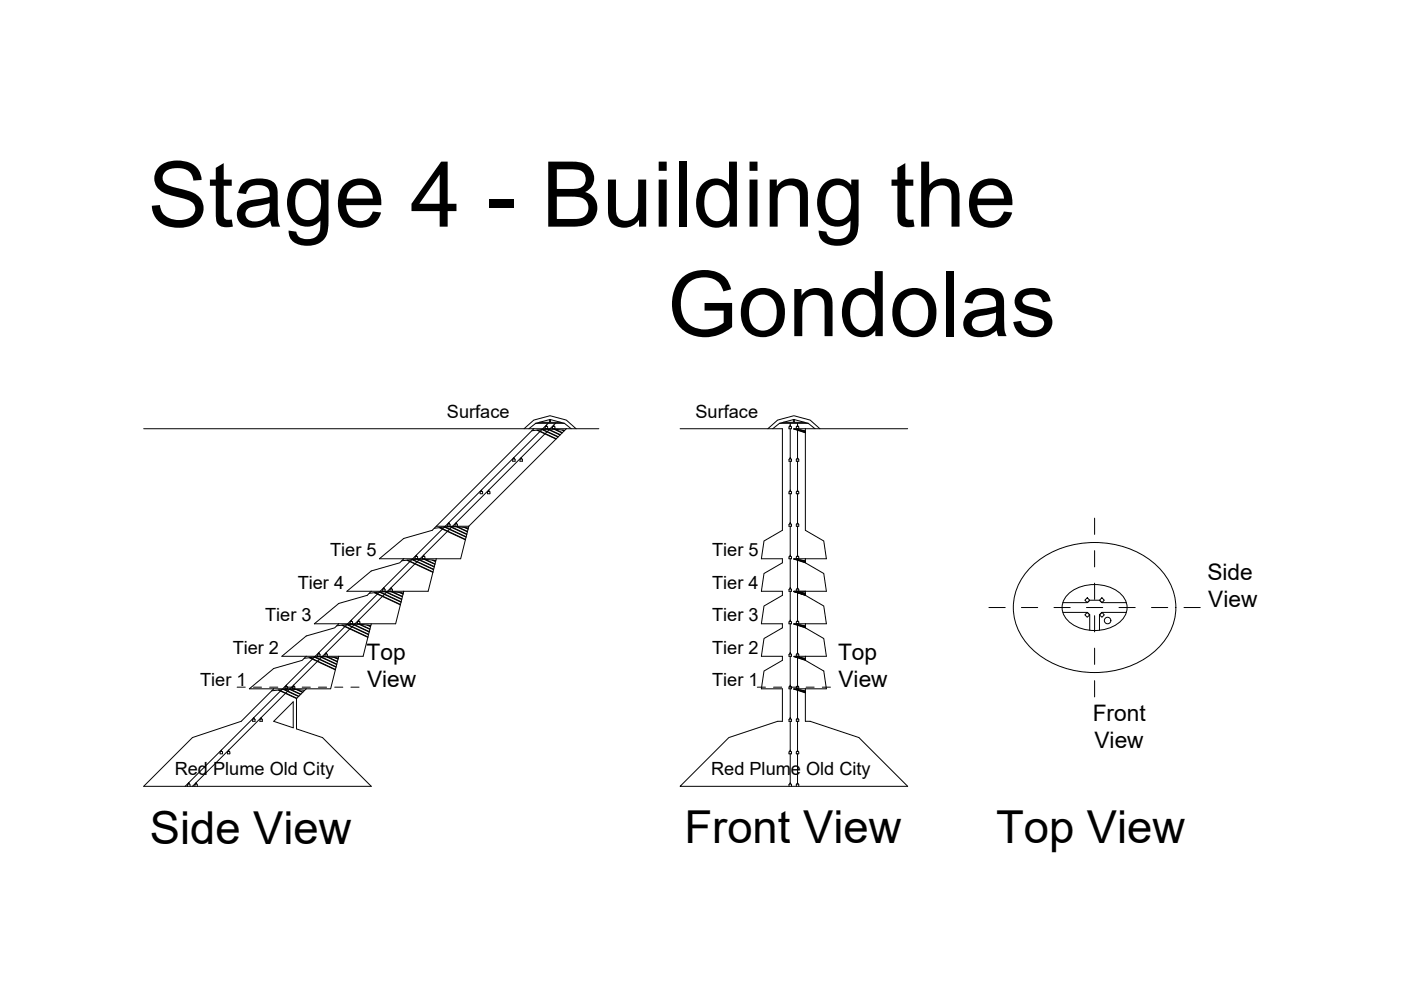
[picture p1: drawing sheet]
<svg xmlns="http://www.w3.org/2000/svg" width="297mm" height="210mm" viewBox="0 0 297 210" stroke-linecap="round" stroke-linejoin="round" font-family="sans-serif">
<!-- layer: Excavation -->
<g fill="none" stroke="#000" stroke-width=".21">
<path d="M113.2 90.9l-21.6 21.5-6 1.8-5.2 4.3h5.2l-.9 .8-6 1.8-5.2 4.3h5.2l-.8 .8-6.1 1.7-5.1 4.4h5.1l-.8 .8-6.1 1.7-5.1 4.3h5.1l-.8 .9-6.1 1.7-5.1 4.3h5.1l-6.9 6.9M120.1 90.9l-20.7 20.7-1.7 6.9h-5.2l-1.7 6.9h-5.2l-1.7 6.9h-5.2l-1.7 6.8h-5.2l-1.7 6.9h-5.2l-2 2.1v6.4M165.9 90.9v21.5l-3.9 2.3-.6 3.8h4.5v.8l-3.9 2.3-.6 3.8h4.5v.8l-3.9 2.3-.6 3.8h4.5v.8l-3.9 2.3-.6 3.7h4.5v.9l-3.9 2.3-.6 3.7h4.5v6.9M170.8 90.9v21.5l3.9 2.3 .5 3.8h-4.4v.8l3.9 2.3 .5 3.8h-4.4v.8l3.9 2.3 .5 3.8h-4.4v.8l3.9 2.3 .5 3.7h-4.4v.9l3.9 2.3 .5 3.7h-4.4v6.9M218.8 120a20.1 20.1 0 0 1 26.6 0 11.8 11.8 0 0 1-1.1 18.6 20.3 20.3 0 0 1-25.5-1 11.7 11.7 0 0 1 0-17.6zM58 152.9l4.2-4.1v5.5"/>
<circle cx="234.8" cy="131.6" r=".69"/>
</g>
<!-- layer: 0 -->
<g fill="none" stroke="#000" stroke-width=".21">
<path d="M30.5 90.9h82.7M120.1 90.9h6.9M144.2 90.9h21.7M170.8 90.9h21.6M232.1 109.9v3.4M232.1 116.7v3.5M209.7 128.8h3.4M216.6 128.8h3.4M223.5 128.8h3.4M226.5 125.9a8.8 8.8 0 0 1 11.1 0 3.9 3.9 0 0 1-.7 6.4 8.6 8.6 0 0 1-10.9-1.3 3.7 3.7 0 0 1 .5-5.1zM230.4 128.8h3.4M232.1 123.6v3.5"/>
<path d="M232.1 130.5v3.5M232.1 137.4v3.5M237.2 128.8h3.5M244.1 128.8h3.5M251 128.8h3.5M50.3 145.7h1.7M51.1 152.9l-10.3 3.5-10.3 10.3h48.2l-10.3-10.3-5.5-1.9M53.7 145.7h1.8M57.2 145.7h1.7M58 152.9l4.2 1.4M60.6 145.7h1.7M64.1 145.7h1.7"/>
<path d="M67.5 145.7h1.7M71 145.7h1.7M74.4 145.7h1.7M160.6 145.7h1.7M164 145.7h1.7M165.9 152.9h-1l-10.4 3.5-10.3 10.3h48.2l-10.3-10.3-10.3-3.5h-1M167.5 145.7h1.7M170.9 145.7h1.7M174.3 145.7h1.8M232.1 144.3v3.5"/>
</g>
<!-- layer: Dome -->
<path d="M111.1 90.9l2.1-1.8 3.4-1 3.5 1 2 1.8M113.6 89.8l3-.9 3.1 .9 1.4 1.1M113.6 89.8l-1.5 1.1M113.6 89.8h6.1M116.5 89v.5h-2.2M116.7 89v.5h2.2M162.8 90.9l2.1-1.8 3.4-1 3.5 1 2 1.8M165.3 89.8l3-.9 3.1 .9 1.4 1.1M165.3 89.8h6.1M165.3 89.8l-1.5 1.1M168.2 89v.5h-2.2M168.4 89v.5h2.2" fill="none" stroke="#000" stroke-width=".21"/>
<!-- layer: Gondolas -->
<g fill="none" stroke="#000" stroke-width=".21">
<path d="M108.7 97.4l.4-.1 .1 .5h-.5zM108.9 97.3l.1-.3v.3M110.2 97.4l.4-.1 .2 .5h-.6zM110.4 97.3l.1-.3 .1 .3M115.6 90.5l.4-.1 .1 .5h-.5zM115.8 90.4v-.3l.1 .3M116.2 89.8l-76.9 76.9M117.1 90.5l.4-.1 .2 .5h-.6zM117.3 90.4l.1-.3 .1 .3M117.8 89.8l-77 76.9M167.3 97.4l.4-.1 .1 .5h-.5zM167.3 90.5l.4-.1 .1 .5h-.5z"/>
<path d="M167.5 89.8v.3M167.5 90.9v6.1M167.5 97.8v6.1M167.5 97v.3M167.5 97l.1 .3M167.5 90.1v.3M167.5 90.1l.1 .3M168.8 97.4l.4-.1 .2 .5h-.6zM168.8 90.5l.4-.1 .2 .5h-.6zM169.1 89.8v.3M169.1 90.9v6.1M169.1 97.8v6.1"/>
<path d="M169.1 97l-.1 .3M169.1 97l.1 .3M169.1 90.1l-.1 .3M169.1 90.1l.1 .3M88 118.1l.4-.1 .1 .5h-.5zM88.2 118l.1-.3v.3M89.7 118l.4 .1v.4h-.5zM89.8 118v-.3l.1 .3M94.9 111.2l.4-.1 .1 .5h-.5zM95.1 111.1l.1-.3v.3M96.5 111.2l.4-.1 .1 .5h-.5zM96.7 111.1v-.3l.1 .3"/>
<path d="M101.8 104.3l.4-.1 .1 .5h-.5zM102 104.2l.1-.3v.3M103.4 104.3l.3-.1 .2 .5h-.5zM103.5 104.2l.1-.3 .1 .3M167.3 118.1l.4-.1 .1 .5h-.5zM167.3 111.2l.4-.1 .1 .5h-.5zM167.3 104.3l.4-.1 .1 .5h-.5zM167.5 104.7v6.1M167.5 111.6v6.1M167.5 118.5v6.1M167.5 117.7v.3M167.5 117.7l.1 .3"/>
<path d="M167.5 110.8v.3M167.5 110.8l.1 .3M167.5 103.9v.3M167.5 103.9l.1 .3M168.8 118.1l.4-.1 .2 .5h-.6zM168.8 111.2l.4-.1 .2 .5h-.6zM168.8 104.3l.4-.1 .2 .5h-.6zM169.1 104.7v6.1M169.1 111.6v6.1M169.1 118.5v6.1M169.1 117.7l-.1 .3M169.1 117.7l.1 .3"/>
<path d="M169.1 110.8l-.1 .3M169.1 110.8l.1 .3M169.1 103.9l-.1 .3M169.1 103.9l.1 .3M67.3 138.8l.4-.2 .2 .5h-.6zM67.5 138.6l.1-.2 .1 .2M68.9 138.8l.4-.2 .1 .5h-.5zM69.1 138.6l.1-.2v.2M74.2 131.9l.4-.2 .2 .6h-.6zM74.4 131.7l.1-.2 .1 .2M75.8 131.9l.4-.2 .1 .6h-.5zM76 131.7v-.2l.1 .2"/>
<path d="M81.3 124.8l.3 .2v.4h-.5zM81.3 124.8l.1-.2v.2M82.7 125l.4-.2 .1 .6h-.5zM82.9 124.8v-.2l.1 .2M167.3 138.8l.4-.2 .1 .5h-.5zM167.3 131.9l.4-.2 .1 .6h-.5zM167.3 125l.4-.2 .1 .6h-.5zM167.5 138.4v.2M167.5 138.4l.1 .2M167.5 131.5v.2M167.5 131.5l.1 .2M167.5 124.6v.2"/>
<path d="M167.5 124.6l.1 .2M167.5 125.4v6.1M167.5 132.3v6.1M167.5 139.1v6.2M168.8 138.8l.4-.2 .2 .5h-.6zM168.8 131.9l.4-.2 .2 .6h-.6zM168.8 125l.4-.2 .2 .6h-.6zM169.1 138.4l-.1 .2M169.1 138.4l.1 .2M169.1 131.5l-.1 .2M169.1 131.5l.1 .2M169.1 124.6l-.1 .2"/>
<path d="M169.1 124.6l.1 .2M169.1 125.4v6.1M169.1 132.3v6.1M169.1 139.1v6.2M230.5 129.8l.5 .6-.5 .5-.5-.5zM230.5 126.7l.5 .6-.5 .5-.5-.5zM233.6 129.8l.5 .6-.5 .5-.5-.5zM233.6 126.7l.5 .6-.5 .5-.5-.5zM46.7 159.4l.4-.1 .1 .5h-.5zM46.9 159.3v-.2l.1 .2M48.2 159.4l.4-.1 .1 .5h-.5zM48.4 159.3l.1-.2v.2"/>
<path d="M53.6 152.5l.3-.1 .2 .5h-.5zM53.7 152.4l.1-.2 .1 .2M55.2 152.4l.4 .1v.4h-.5zM55.3 152.4l.1-.2v.2M60.4 145.7l.4-.2 .2 .5h-.6zM60.6 145.5l.1-.2 .1 .2M62 145.7l.4-.2 .1 .5h-.5zM62.2 145.5l.1-.2v.2M167.3 145.7l.4-.2 .1 .5h-.5zM167.3 152.5l.4-.1 .1 .5h-.5zM167.3 159.4l.4-.1 .1 .5h-.5zM167.5 159.8l.1 6.4"/>
<path d="M167.5 145.3v.2M167.5 145.3l.1 .2M167.5 146v6.2M167.5 152.9v6.2M167.5 152.2v.2M167.5 152.2l.1 .2M167.5 159.1v.2M167.5 159.1l.1 .2M168.8 145.7l.4-.2 .2 .5h-.6zM168.8 152.5l.4-.1 .2 .5h-.6zM168.8 159.4l.4-.1 .2 .5h-.6zM169.1 145.3l-.1 .2"/>
<path d="M169.1 145.3l.1 .2M169.1 146v6.2M169.1 152.9v6.2M169.1 159.8v6.1M169.1 152.2l-.1 .2M169.1 152.2l.1 .2M169.1 159.1l-.1 .2M169.1 159.1l.1 .2M39.8 166.7l.1-.5 .4 .1v.4M40 166.2v-.3l.1 .3M41.3 166.7l.2-.5 .3 .1v.4M41.5 166.2l.1-.3v.3"/>
<path d="M167.3 166.7l.1-.5 .4 .1v.4M167.5 165.9v.3M168.8 166.7l.2-.5 .4 .1v.4M169.1 165.9l-.1 .3M169.1 165.9l.1 .3"/>
</g>
<!-- layer: Bridges -->
<g fill="none" stroke="#000" stroke-width=".21">
<path d="M113.2 90.9h6.9M113.8 91.2l4.1 1.9M114 91.2l3.9 1.8M114.9 91.1l1.7-.1 3.1 .2M114.9 91.1l-2.2 .2M114.9 91.1l3.4 1.6M115.1 91.1l3.3 1.5M116.1 91l2.6 1.2M116.3 91l2.5 1.2M117.5 91l1.7 .8M117.8 91l1.4 .7M119.2 91.2l.4 .2"/>
<path d="M119.5 91.2l.2 .1M168.3 91l2.5 .3M168.3 91l2.5 .8M168.7 91l2.1 .7M169.3 91.1l1.5 .5M169.7 91.1l1.1 .4M170.8 90.9l-2.5 .1M85.6 118.5h6.9M86.3 118.8l5.5 2.6M86.4 118.8l5.4 2.5M87.3 118.6h1.8l3.3 .2M87.3 118.6l-2.1 .3"/>
<path d="M87.3 118.6l4.6 2.2M87.5 118.6l4.4 2.1M88.6 118.6l3.5 1.6M88.7 118.6l3.4 1.5M89.9 118.6l2.3 1.1M90.2 118.6l2 1M91.6 118.7l.7 .4M91.9 118.8l.5 .2M92.5 111.6h6.9M93.1 111.9l5.6 2.6M93.3 111.9l5.4 2.5M94.2 111.8l1.7-.1 3.4 .2"/>
<path d="M94.2 111.8l-2.1 .2M94.2 111.8l4.6 2.1M94.4 111.7l4.4 2.1M95.4 111.7l3.6 1.6M95.6 111.7l3.4 1.5M96.8 111.7l2.3 1.1M97.1 111.7l2 1M98.5 111.9l.7 .3M98.8 111.9l.5 .2M168.3 118.5l2.5 .4M168.3 118.5l2.5 .8M168.7 118.6l2.1 .7"/>
<path d="M169.3 118.7l1.5 .4M169.7 118.7l1.1 .4M170.8 118.5h-2.5M64.9 139.1h6.9M65.6 139.5l5.5 2.5M65.7 139.4l5.4 2.5M66.7 139.3l1.7-.1 3.3 .3M66.7 139.3l-2.2 .3M66.7 139.3l4.5 2.2M66.8 139.3l4.5 2.1M67.9 139.3l3.5 1.6M68.1 139.3l3.3 1.5"/>
<path d="M69.3 139.3l2.2 1M69.5 139.3l2 .9M70.9 139.4l.8 .4M71.2 139.5l.5 .2M71.8 132.3h6.9M72.5 132.6l5.5 2.5M72.6 132.5l5.4 2.5M73.5 132.4l1.8-.1 3.3 .3M73.5 132.4l-2.1 .3M73.5 132.4l4.6 2.2M73.7 132.4l4.5 2.1M74.8 132.4l3.5 1.6"/>
<path d="M75 132.4l3.3 1.5M76.2 132.4l2.2 1M76.4 132.4l2 .9M77.8 132.5l.8 .4M78.1 132.6l.5 .2M78.7 125.4h6.9M79.4 125.7l5.5 2.5M79.5 125.6l5.4 2.6M80.4 125.5h1.8l3.3 .2M80.4 125.5l-2.1 .3M80.4 125.5l4.6 2.2M80.6 125.5l4.4 2.1"/>
<path d="M81.7 125.5l3.5 1.6M81.9 125.5l3.3 1.5M83.1 125.5l2.2 1M83.3 125.5l2 1M84.7 125.6l.8 .4M85 125.7l.5 .2M168.3 132.3l2.5 .4M168.3 125.4l2.5 .4M168.3 139.2l2.5 .8M168.3 132.3l2.5 .8M168.3 125.4l2.5 .8M168.7 139.3l2.1 .6"/>
<path d="M168.7 132.4l2.1 .6M168.7 125.5l2.1 .7M169.3 139.3l1.5 .5M169.3 132.4l1.5 .5M169.3 125.6l1.5 .4M169.7 139.4l1.1 .3M169.7 132.5l1.1 .3M169.7 125.6l1.1 .3M170.8 139.1h-2.5l2.5 .5M170.8 125.4h-2.5M170.8 132.3h-2.5M225.3 127.8h5.2l.5-.5h2.1l.5 .5h5.2"/>
<path d="M225.3 129.8h5.2l.5 .6v3.2M238.8 129.8h-5.2l-.5 .6v3.2M58 146h6.9M59 146.3l3.9 1.8M59.2 146.3l3.7 1.7M60.1 146.2l3.2 1.5M60.3 146.2l3.1 1.4M61.3 146.1l2.4 1.1M61.5 146.1l2.3 1.1M62.8 146.2l1.4 .6M63.1 146.2l1.1 .5M64.6 146.4a20.7 20.7 0 0 0-7 .1"/>
<path d="M168.3 146.1l2.5 .4M168.3 146.1l2.5 .8M168.7 146.2l2.1 .6M169.3 146.2l1.5 .5M169.7 146.3l1.1 .3M170.8 146l-2.5 .1"/>
</g>
<g font-size="19.3">
<text x="31.3" y="48.1">Stage 4 - Building the</text>
<text x="141.4" y="71.3">Gondolas</text>
</g>
<g font-size="9.6">
<text x="31.8" y="178.9">Side View</text>
<text x="145.1" y="178.8">Front View</text>
<text x="211.2" y="178.8">Top View</text>
</g>
<g font-size="4.8">
<text x="256" y="123">Side</text>
<text x="256.2" y="128.8">View</text>
<text x="77.7" y="139.8">Top</text>
<text x="177.7" y="139.8">Top</text>
<text x="77.8" y="145.6">View</text>
<text x="177.8" y="145.6">View</text>
<text x="231.7" y="152.9">Front</text>
<text x="232.1" y="158.7">View</text>
</g>
<g font-size="3.9">
<text x="94.8" y="88.5">Surface</text>
<text x="147.5" y="88.5">Surface</text>
<text x="70" y="118">Tier 5</text>
<text x="151" y="118">Tier 5</text>
<text x="63.1" y="124.8">Tier 4</text>
<text x="151" y="124.8">Tier 4</text>
<text x="56.2" y="131.8">Tier 3</text>
<text x="151" y="131.8">Tier 3</text>
<text x="49.3" y="138.6">Tier 2</text>
<text x="151" y="138.6">Tier 2</text>
<text x="42.4" y="145.5">Tier 1</text>
<text x="151" y="145.5">Tier 1</text>
<text x="37.1" y="164.4">Red Plume Old City</text>
<text x="150.8" y="164.4">Red Plume Old City</text>
</g>
</svg>
